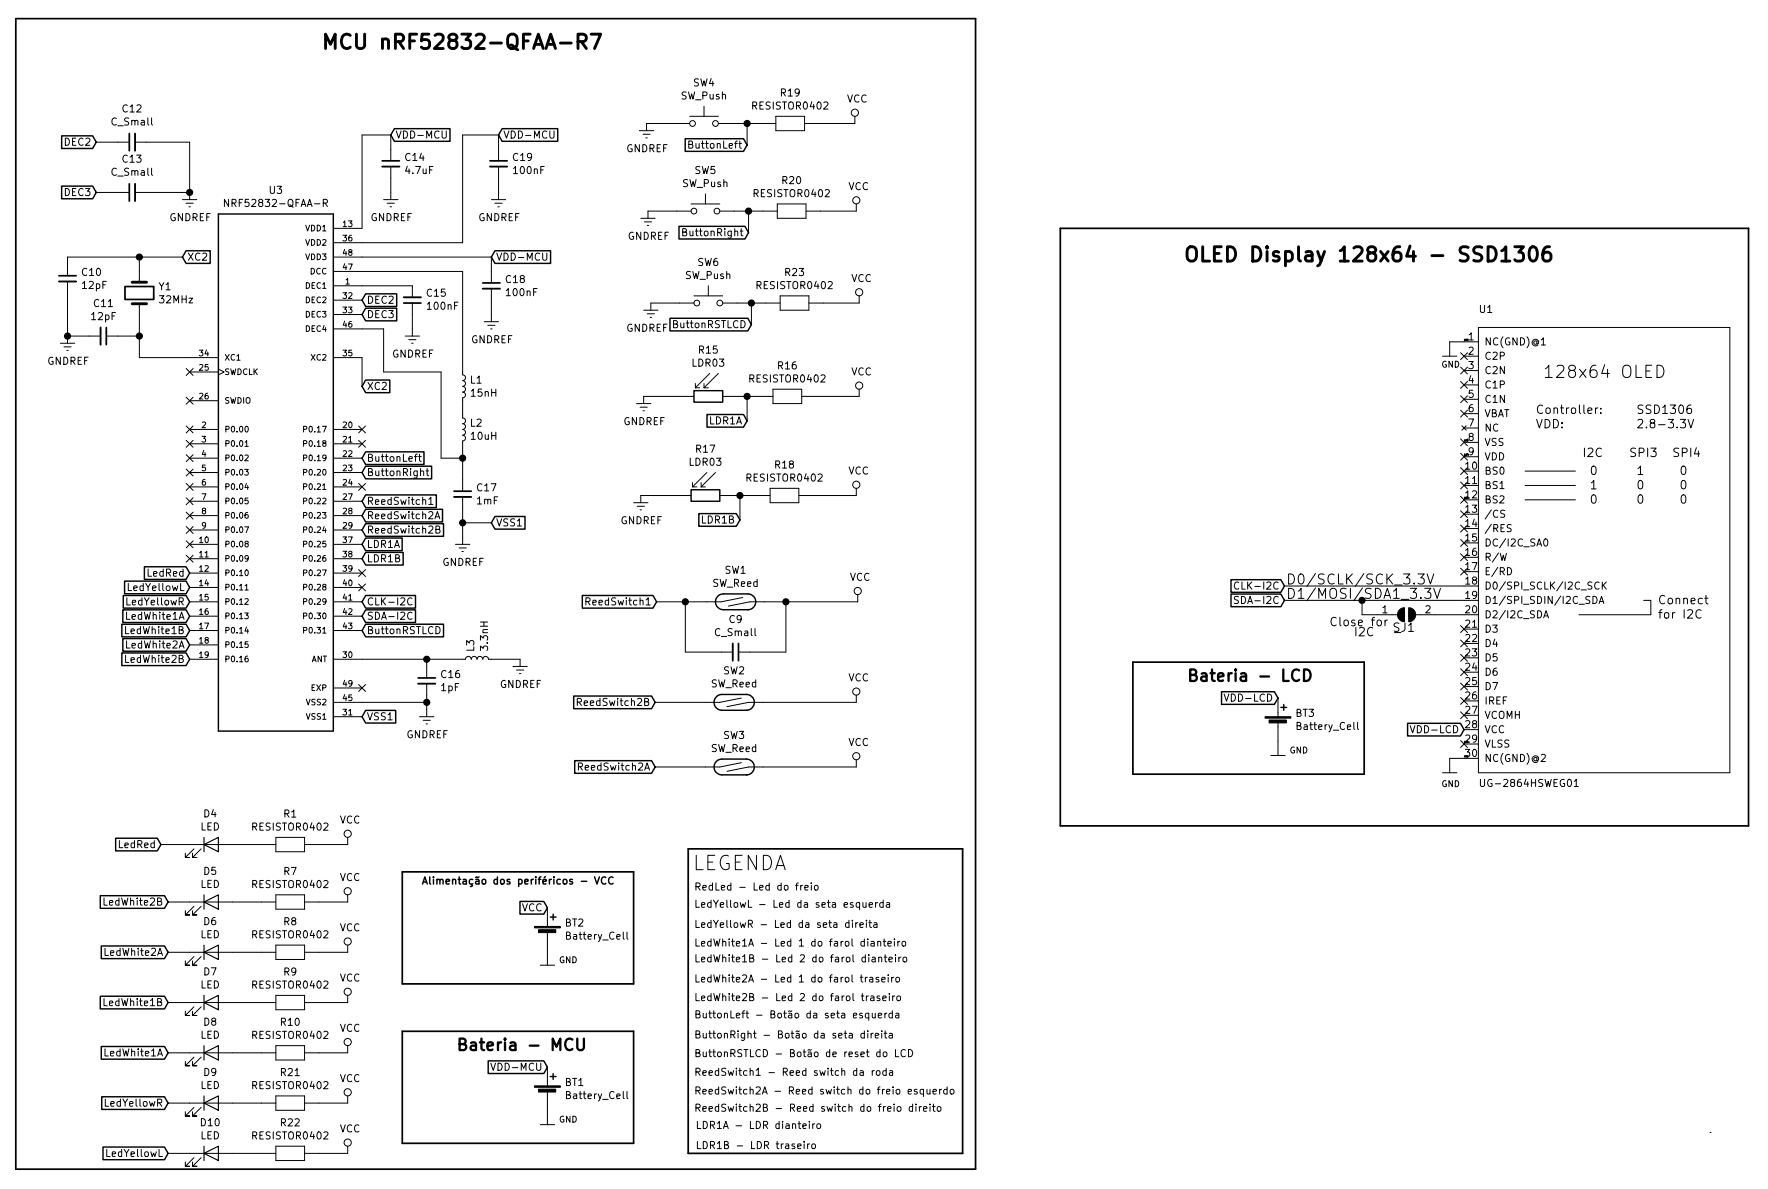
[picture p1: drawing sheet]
EESchema Schematic File Version 4
LIBS:Adafruit 128x64 Mono OLED PCB v2-cache
EELAYER 30 0
EELAYER END
$Descr User 12296 8268
encoding utf-8
Sheet 1 1
Title ""
Date ""
Rev ""
Comp ""
Comment1 ""
Comment2 ""
Comment3 ""
Comment4 ""
$EndDescr
Text Label 8950 4070 0    70   ~ 0
D0/SCLK/SCK_3.3V
Text Label 8950 4170 0    70   ~ 0
D1/MOSI/SDA1_3.3V
Text Label 10190 3470 0    10   ~ 0
GND
Text Label 10190 2370 0    10   ~ 0
GND
Text Label 10190 5270 0    10   ~ 0
GND
Text Label 10190 5170 0    10   ~ 0
GND
Text Label 10190 3070 0    10   ~ 0
GND
Text Label 10190 3170 0    10   ~ 0
3.3V
Text Notes 9250 4360 0    59   ~ 0
Close for
Text Notes 9420 4430 0    59   ~ 0
I2C
$Comp
L Switch:SW_Reed SW3
U 1 1
P 5110 5330
F 0 "SW3" H 5110 5552 50  0000 C CNN
F 1 "SW_Reed" H 5110 5461 50  0000 C CNN
F 2 "" H 5110 5330 50  0001 C CNN
F 3 "~" H 5110 5330 50  0001 C CNN
	1    5110 5330
	1    0    0    -1  
$EndComp
$Comp
L power:VCC #PWR04
U 1 1
P 5960 5330
F 0 "#PWR04" H 5960 5180 50  0001 C CNN
F 1 "VCC" H 5977 5503 50  0000 C CNN
F 2 "" H 5960 5330 50  0001 C CNN
F 3 "" H 5960 5330 50  0001 C CNN
	1    5960 5330
	1    0    0    -1  
$EndComp
Wire Wire Line
	4560 5330 4910 5330
Wire Wire Line
	5310 5330 5960 5330
Text Notes 8230 1830 0    100  ~ 20
OLED Display 128x64 - SSD1306
Text GLabel 4560 5330 0    50   Input ~ 0
ReedSwitch2A
Wire Bus Line
	110  120  110  8130
Text Notes 4820 6060 0    100  ~ 0
LEGENDA
Text Notes 4830 6200 0    50   ~ 0
RedLed - Led do freio
Text Notes 4830 6320 0    50   ~ 0
LedYellowL - Led da seta esquerda
Text Notes 4830 6460 0    50   ~ 0
LedYellowR - Led da seta direita
Text Notes 4830 6590 0    50   ~ 0
LedWhite1A - Led 1 do farol dianteiro
Text Notes 4830 6700 0    50   ~ 0
LedWhite1B - Led 2 do farol dianteiro
Text Notes 4830 6840 0    50   ~ 0
LedWhite2A - Led 1 do farol traseiro
Text Notes 4830 6970 0    50   ~ 0
LedWhite2B - Led 2 do farol traseiro
Text Notes 4830 7090 0    50   ~ 0
ButtonLeft - Botão da seta esquerda
Text Notes 4830 7230 0    50   ~ 0
ButtonRight - Botão da seta direita
Text Notes 4830 7490 0    50   ~ 0
ReedSwitch1 - Reed switch da roda
Text Notes 4830 7620 0    50   ~ 0
ReedSwitch2A - Reed switch do freio esquerdo
Text Notes 4830 7740 0    50   ~ 0
ReedSwitch2B - Reed switch do freio direito
Text Notes 4840 7860 0    50   ~ 0
LDR1A - LDR dianteiro
NoConn ~ 10190 4370
NoConn ~ 10190 4470
NoConn ~ 10190 4570
NoConn ~ 10190 4670
NoConn ~ 10190 4770
NoConn ~ 10190 3870
NoConn ~ 10190 3970
Text GLabel 8940 4070 0    50   Input ~ 0
CLK-I2C
Text Notes 4840 8000 0    50   ~ 0
LDR1B - LDR traseiro
Text Notes 4830 7360 0    50   ~ 0
ButtonRSTLCD - Botão de reset do LCD
Wire Bus Line
	6700 5900 6700 8020
Wire Bus Line
	6700 8020 4790 8020
Wire Bus Line
	4790 8020 4790 5900
Wire Bus Line
	4790 5900 6700 5900
$Comp
L Device:Battery_Cell BT2
U 1 1
P 3810 6510
F 0 "BT2" H 3928 6606 50  0000 L CNN
F 1 "Battery_Cell" H 3928 6515 50  0000 L CNN
F 2 "" V 3810 6570 50  0001 C CNN
F 3 "~" V 3810 6570 50  0001 C CNN
	1    3810 6510
	1    0    0    -1  
$EndComp
$Comp
L Adafruit_128x64_Mono_OLED_PCB_v2-eagle-import:GND #01
U 1 1
P 3810 6710
F 0 "#01" H 3860 6760 50  0001 C CNN
F 1 "GND" H 3888 6748 42  0000 L CNN
F 2 "" H 3810 6710 50  0001 C CNN
F 3 "" H 3810 6710 50  0001 C CNN
	1    3810 6710
	1    0    0    -1  
$EndComp
Text GLabel 3810 6310 0    50   Input ~ 0
VCC
Wire Bus Line
	2800 6060 4410 6060
Wire Bus Line
	4410 6060 4410 6840
Wire Bus Line
	4410 6840 2800 6840
Wire Bus Line
	2800 6060 2800 6840
Text Notes 2930 6160 0    50   ~ 10
Alimentação dos periféricos - VCC
Text Notes 2230 350  0    100  ~ 20
MCU nRF52832-QFAA-R7
Wire Wire Line
	3220 930  3470 930 
Wire Wire Line
	3220 1680 3220 930 
Wire Wire Line
	2520 1680 3220 1680
Wire Wire Line
	2720 1230 2720 1330
Wire Wire Line
	2720 930  2720 1030
Wire Wire Line
	2520 930  2720 930 
Wire Wire Line
	2520 1580 2520 930 
Wire Wire Line
	3470 1230 3470 1330
Wire Wire Line
	3470 930  3470 1030
Text GLabel 3420 1780 2    50   Input ~ 0
VDD-MCU
Text GLabel 3470 930  2    50   Input ~ 0
VDD-MCU
Text GLabel 2720 930  2    50   Input ~ 0
VDD-MCU
Connection ~ 2970 4880
Wire Wire Line
	2970 4830 2970 4880
Wire Wire Line
	2970 4580 3220 4580
Connection ~ 2970 4580
Wire Wire Line
	2970 4630 2970 4580
Wire Wire Line
	2520 4580 2970 4580
Wire Wire Line
	3620 4580 3420 4580
$Comp
L Device:C_Small C16
U 1 1
P 2970 4730
F 0 "C16" H 3062 4776 50  0000 L CNN
F 1 "1pF" H 3062 4685 50  0000 L CNN
F 2 "" H 2970 4730 50  0001 C CNN
F 3 "~" H 2970 4730 50  0001 C CNN
	1    2970 4730
	1    0    0    -1  
$EndComp
$Comp
L power:GNDREF #PWR027
U 1 1
P 3620 4580
F 0 "#PWR027" H 3620 4330 50  0001 C CNN
F 1 "GNDREF" H 3625 4407 50  0000 C CNN
F 2 "" H 3620 4580 50  0001 C CNN
F 3 "" H 3620 4580 50  0001 C CNN
	1    3620 4580
	1    0    0    -1  
$EndComp
Wire Wire Line
	2520 4880 2970 4880
Wire Wire Line
	2970 4930 2970 4880
$Comp
L power:GNDREF #PWR023
U 1 1
P 2970 4930
F 0 "#PWR023" H 2970 4680 50  0001 C CNN
F 1 "GNDREF" H 2975 4757 50  0000 C CNN
F 2 "" H 2970 4930 50  0001 C CNN
F 3 "" H 2970 4930 50  0001 C CNN
	1    2970 4930
	1    0    0    -1  
$EndComp
NoConn ~ 2520 4780
NoConn ~ 2520 3380
Text GLabel 2520 4380 2    50   Input ~ 0
ButtonRSTLCD
Text GLabel 2520 3180 2    50   Input ~ 0
ButtonLeft
Text GLabel 2520 3480 2    50   Input ~ 0
ReedSwitch1
Text GLabel 2520 3580 2    50   Input ~ 0
ReedSwitch2A
Text GLabel 2520 3680 2    50   Input ~ 0
ReedSwitch2B
Text GLabel 2520 3780 2    50   Input ~ 0
LDR1A
Text GLabel 2520 3880 2    50   Input ~ 0
LDR1B
Text GLabel 2520 3280 2    50   Input ~ 0
ButtonRight
NoConn ~ 2520 3080
Text GLabel 1320 3980 0    50   Input ~ 0
LedRed
Text GLabel 1320 4080 0    50   Input ~ 0
LedYellowL
Text GLabel 1320 4180 0    50   Input ~ 0
LedYellowR
Text GLabel 1320 4280 0    50   Input ~ 0
LedWhite1A
Text GLabel 1320 4380 0    50   Input ~ 0
LedWhite1B
Text GLabel 1320 4480 0    50   Input ~ 0
LedWhite2A
Text GLabel 1320 4580 0    50   Input ~ 0
LedWhite2B
NoConn ~ 1320 3880
NoConn ~ 1320 3580
NoConn ~ 1320 3480
NoConn ~ 1320 3380
NoConn ~ 1320 3280
NoConn ~ 1320 3180
NoConn ~ 1320 3080
NoConn ~ 1320 2980
NoConn ~ 1320 2780
NoConn ~ 1320 2580
Text GLabel 2520 4980 2    50   Input ~ 0
VSS1
$Comp
L Adafruit-128x64-Mono-OLED-PCB-v2-rescue:NRF52832-QFAA-R-MCU_Nordic U3
U 1 1
P 1920 3280
F 0 "U3" H 1920 5247 50  0000 C CNN
F 1 "NRF52832-QFAA-R" H 1920 5156 50  0000 C CNN
F 2 "QFN40P600X600X90-49N" H 1920 3280 50  0001 L BNN
F 3 "Nordic Semiconductor" H 1920 3280 50  0001 L BNN
	1    1920 3280
	1    0    0    -1  
$EndComp
Connection ~ 970  1780
Wire Wire Line
	970  1780 1270 1780
Wire Wire Line
	470  1780 970  1780
Wire Wire Line
	470  1830 470  1780
Connection ~ 470  2330
Wire Wire Line
	470  2330 470  2030
Wire Wire Line
	620  2330 470  2330
Wire Wire Line
	970  2330 970  2480
Connection ~ 970  2330
Wire Wire Line
	820  2330 970  2330
Wire Wire Line
	970  2180 970  2330
Wire Wire Line
	1320 2480 970  2480
Wire Wire Line
	970  1880 970  1780
$Comp
L Device:C_Small C11
U 1 1
P 720 2330
F 0 "C11" V 491 2330 50  0000 C CNN
F 1 "12pF" V 582 2330 50  0000 C CNN
F 2 "" H 720 2330 50  0001 C CNN
F 3 "~" H 720 2330 50  0001 C CNN
	1    720  2330
	0    1    1    0   
$EndComp
$Comp
L Device:C_Small C10
U 1 1
P 470 1930
F 0 "C10" H 562 1976 50  0000 L CNN
F 1 "12pF" H 562 1885 50  0000 L CNN
F 2 "" H 470 1930 50  0001 C CNN
F 3 "~" H 470 1930 50  0001 C CNN
	1    470  1930
	1    0    0    -1  
$EndComp
Text GLabel 1270 1780 2    50   Input ~ 0
XC2
$Comp
L Device:Crystal Y1
U 1 1
P 970 2030
F 0 "Y1" V 924 2161 50  0000 L CNN
F 1 "32MHz" V 1015 2161 50  0000 L CNN
F 2 "" H 970 2030 50  0001 C CNN
F 3 "~" H 970 2030 50  0001 C CNN
	1    970  2030
	0    1    1    0   
$EndComp
Wire Wire Line
	2520 2480 2520 2680
Text GLabel 2520 2680 2    50   Input ~ 0
XC2
$Comp
L Device:L_Small L1
U 1 1
P 3220 2680
F 0 "L1" H 3268 2726 50  0000 L CNN
F 1 "15nH" H 3268 2635 50  0000 L CNN
F 2 "" H 3220 2680 50  0001 C CNN
F 3 "~" H 3220 2680 50  0001 C CNN
	1    3220 2680
	1    0    0    -1  
$EndComp
Wire Wire Line
	3220 3630 3220 3730
Wire Wire Line
	3220 3630 3220 3530
Connection ~ 3220 3630
Wire Wire Line
	3420 3630 3220 3630
Text GLabel 3420 3630 2    50   Input ~ 0
VSS1
Connection ~ 3220 3180
Wire Wire Line
	3220 3330 3220 3180
Wire Wire Line
	3070 3180 3220 3180
Wire Wire Line
	3070 2580 3070 3180
Wire Wire Line
	2670 2580 3070 2580
Wire Wire Line
	2670 2280 2670 2580
Wire Wire Line
	2520 2280 2670 2280
Wire Wire Line
	3220 3080 3220 3180
$Comp
L Device:C_Small C17
U 1 1
P 3220 3430
F 0 "C17" H 3312 3476 50  0000 L CNN
F 1 "1mF" H 3312 3385 50  0000 L CNN
F 2 "" H 3220 3430 50  0001 C CNN
F 3 "~" H 3220 3430 50  0001 C CNN
	1    3220 3430
	1    0    0    -1  
$EndComp
Wire Wire Line
	3420 2080 3420 2180
Wire Wire Line
	3420 1780 3420 1880
Wire Wire Line
	2520 1780 3420 1780
Wire Wire Line
	3220 2880 3220 2780
Wire Wire Line
	3220 1880 3220 2580
Wire Wire Line
	2520 1880 3220 1880
Wire Wire Line
	820  980  670  980 
Text GLabel 2520 2180 2    50   Input ~ 0
DEC3
Text GLabel 2520 2080 2    50   Input ~ 0
DEC2
Text GLabel 670  1330 0    50   Input ~ 0
DEC3
Text GLabel 670  980  0    50   Input ~ 0
DEC2
Wire Wire Line
	2870 1980 2520 1980
Wire Wire Line
	2870 2280 2870 2180
$Comp
L Device:C_Small C18
U 1 1
P 3420 1980
F 0 "C18" H 3512 2026 50  0000 L CNN
F 1 "100nF" H 3512 1935 50  0000 L CNN
F 2 "" H 3420 1980 50  0001 C CNN
F 3 "~" H 3420 1980 50  0001 C CNN
	1    3420 1980
	1    0    0    -1  
$EndComp
$Comp
L power:GNDREF #PWR025
U 1 1
P 3420 2180
F 0 "#PWR025" H 3420 1930 50  0001 C CNN
F 1 "GNDREF" H 3425 2007 50  0000 C CNN
F 2 "" H 3420 2180 50  0001 C CNN
F 3 "" H 3420 2180 50  0001 C CNN
	1    3420 2180
	1    0    0    -1  
$EndComp
Wire Wire Line
	820  1330 670  1330
$Comp
L power:GNDREF #PWR022
U 1 1
P 2870 2280
F 0 "#PWR022" H 2870 2030 50  0001 C CNN
F 1 "GNDREF" H 2875 2107 50  0000 C CNN
F 2 "" H 2870 2280 50  0001 C CNN
F 3 "" H 2870 2280 50  0001 C CNN
	1    2870 2280
	1    0    0    -1  
$EndComp
$Comp
L Device:C_Small C15
U 1 1
P 2870 2080
F 0 "C15" H 2778 2034 50  0000 R CNN
F 1 "100nF" H 2778 2125 50  0000 R CNN
F 2 "" H 2870 2080 50  0001 C CNN
F 3 "~" H 2870 2080 50  0001 C CNN
	1    2870 2080
	-1   0    0    1   
$EndComp
Connection ~ 1320 1330
Wire Wire Line
	1320 980  1020 980 
Wire Wire Line
	1320 1330 1320 980 
Wire Wire Line
	1020 1330 1320 1330
$Comp
L Device:C_Small C14
U 1 1
P 2720 1130
F 0 "C14" H 2812 1176 50  0000 L CNN
F 1 "4.7uF" H 2812 1085 50  0000 L CNN
F 2 "" H 2720 1130 50  0001 C CNN
F 3 "~" H 2720 1130 50  0001 C CNN
	1    2720 1130
	1    0    0    -1  
$EndComp
$Comp
L power:GNDREF #PWR021
U 1 1
P 2720 1330
F 0 "#PWR021" H 2720 1080 50  0001 C CNN
F 1 "GNDREF" H 2725 1157 50  0000 C CNN
F 2 "" H 2720 1330 50  0001 C CNN
F 3 "" H 2720 1330 50  0001 C CNN
	1    2720 1330
	1    0    0    -1  
$EndComp
$Comp
L Device:L_Small L2
U 1 1
P 3220 2980
F 0 "L2" H 3268 3026 50  0000 L CNN
F 1 "10uH" H 3268 2935 50  0000 L CNN
F 2 "" H 3220 2980 50  0001 C CNN
F 3 "~" H 3220 2980 50  0001 C CNN
	1    3220 2980
	1    0    0    -1  
$EndComp
$Comp
L Device:L_Small L3
U 1 1
P 3320 4580
F 0 "L3" H 3368 4626 50  0000 L CNN
F 1 "3.3nH" H 3370 4530 50  0000 L CNN
F 2 "" H 3320 4580 50  0001 C CNN
F 3 "~" H 3320 4580 50  0001 C CNN
	1    3320 4580
	0    -1   -1   0   
$EndComp
$Comp
L Device:C_Small C13
U 1 1
P 920 1330
F 0 "C13" V 1149 1330 50  0000 C CNN
F 1 "C_Small" V 1058 1330 50  0000 C CNN
F 2 "" H 920 1330 50  0001 C CNN
F 3 "~" H 920 1330 50  0001 C CNN
	1    920  1330
	0    -1   -1   0   
$EndComp
$Comp
L Device:C_Small C12
U 1 1
P 920 980
F 0 "C12" V 1149 980 50  0000 C CNN
F 1 "C_Small" V 1058 980 50  0000 C CNN
F 2 "" H 920 980 50  0001 C CNN
F 3 "~" H 920 980 50  0001 C CNN
	1    920  980 
	0    -1   -1   0   
$EndComp
$Comp
L Device:C_Small C19
U 1 1
P 3470 1130
F 0 "C19" H 3562 1176 50  0000 L CNN
F 1 "100nF" H 3562 1085 50  0000 L CNN
F 2 "" H 3470 1130 50  0001 C CNN
F 3 "~" H 3470 1130 50  0001 C CNN
	1    3470 1130
	1    0    0    -1  
$EndComp
$Comp
L power:GNDREF #PWR026
U 1 1
P 3470 1330
F 0 "#PWR026" H 3470 1080 50  0001 C CNN
F 1 "GNDREF" H 3475 1157 50  0000 C CNN
F 2 "" H 3470 1330 50  0001 C CNN
F 3 "" H 3470 1330 50  0001 C CNN
	1    3470 1330
	1    0    0    -1  
$EndComp
$Comp
L power:GNDREF #PWR020
U 1 1
P 1320 1330
F 0 "#PWR020" H 1320 1080 50  0001 C CNN
F 1 "GNDREF" H 1325 1157 50  0000 C CNN
F 2 "" H 1320 1330 50  0001 C CNN
F 3 "" H 1320 1330 50  0001 C CNN
	1    1320 1330
	1    0    0    -1  
$EndComp
$Comp
L power:GNDREF #PWR024
U 1 1
P 3220 3730
F 0 "#PWR024" H 3220 3480 50  0001 C CNN
F 1 "GNDREF" H 3225 3557 50  0000 C CNN
F 2 "" H 3220 3730 50  0001 C CNN
F 3 "" H 3220 3730 50  0001 C CNN
	1    3220 3730
	1    0    0    -1  
$EndComp
$Comp
L power:GNDREF #PWR019
U 1 1
P 470 2330
F 0 "#PWR019" H 470 2080 50  0001 C CNN
F 1 "GNDREF" H 475 2157 50  0000 C CNN
F 2 "" H 470 2330 50  0001 C CNN
F 3 "" H 470 2330 50  0001 C CNN
	1    470  2330
	1    0    0    -1  
$EndComp
Text GLabel 2520 4180 2    50   Input ~ 0
CLK-I2C
Text GLabel 2520 4280 2    50   Input ~ 0
SDA-I2C
$Comp
L Device:LED D10
U 1 1
P 1470 8020
F 0 "D10" H 1463 8236 50  0000 C CNN
F 1 "LED" H 1463 8145 50  0000 C CNN
F 2 "" H 1470 8020 50  0001 C CNN
F 3 "~" H 1470 8020 50  0001 C CNN
	1    1470 8020
	1    0    0    -1  
$EndComp
$Comp
L Device:LED D9
U 1 1
P 1470 7670
F 0 "D9" H 1463 7886 50  0000 C CNN
F 1 "LED" H 1463 7795 50  0000 C CNN
F 2 "" H 1470 7670 50  0001 C CNN
F 3 "~" H 1470 7670 50  0001 C CNN
	1    1470 7670
	1    0    0    -1  
$EndComp
$Comp
L Device:LED D8
U 1 1
P 1470 7320
F 0 "D8" H 1463 7536 50  0000 C CNN
F 1 "LED" H 1463 7445 50  0000 C CNN
F 2 "" H 1470 7320 50  0001 C CNN
F 3 "~" H 1470 7320 50  0001 C CNN
	1    1470 7320
	1    0    0    -1  
$EndComp
$Comp
L Device:LED D7
U 1 1
P 1470 6970
F 0 "D7" H 1463 7186 50  0000 C CNN
F 1 "LED" H 1463 7095 50  0000 C CNN
F 2 "" H 1470 6970 50  0001 C CNN
F 3 "~" H 1470 6970 50  0001 C CNN
	1    1470 6970
	1    0    0    -1  
$EndComp
$Comp
L Device:LED D6
U 1 1
P 1470 6620
F 0 "D6" H 1463 6836 50  0000 C CNN
F 1 "LED" H 1463 6745 50  0000 C CNN
F 2 "" H 1470 6620 50  0001 C CNN
F 3 "~" H 1470 6620 50  0001 C CNN
	1    1470 6620
	1    0    0    -1  
$EndComp
$Comp
L Device:LED D5
U 1 1
P 1470 6270
F 0 "D5" H 1463 6486 50  0000 C CNN
F 1 "LED" H 1463 6395 50  0000 C CNN
F 2 "" H 1470 6270 50  0001 C CNN
F 3 "~" H 1470 6270 50  0001 C CNN
	1    1470 6270
	1    0    0    -1  
$EndComp
$Comp
L Device:LED D4
U 1 1
P 1470 5870
F 0 "D4" H 1463 6086 50  0000 C CNN
F 1 "LED" H 1463 5995 50  0000 C CNN
F 2 "" H 1470 5870 50  0001 C CNN
F 3 "~" H 1470 5870 50  0001 C CNN
	1    1470 5870
	1    0    0    -1  
$EndComp
Text GLabel 1170 8020 0    50   Input ~ 0
LedYellowL
Text GLabel 1170 7670 0    50   Input ~ 0
LedYellowR
Text GLabel 1170 7320 0    50   Input ~ 0
LedWhite1A
Text GLabel 1170 6970 0    50   Input ~ 0
LedWhite1B
Text GLabel 1170 6620 0    50   Input ~ 0
LedWhite2A
Text GLabel 1170 6270 0    50   Input ~ 0
LedWhite2B
Wire Bus Line
	4410 7170 4410 7950
Wire Bus Line
	4410 7950 2800 7950
Wire Bus Line
	2800 7170 2800 7950
$Comp
L power:VCC #PWR01
U 1 1
P 2420 5870
F 0 "#PWR01" H 2420 5720 50  0001 C CNN
F 1 "VCC" H 2437 6043 50  0000 C CNN
F 2 "" H 2420 5870 50  0001 C CNN
F 3 "" H 2420 5870 50  0001 C CNN
	1    2420 5870
	1    0    0    -1  
$EndComp
$Comp
L Adafruit_128x64_Mono_OLED_PCB_v2-eagle-import:RESISTOR0402 R1
U 1 1
P 2020 5870
F 0 "R1" H 2020 6085 50  0000 C CNN
F 1 "RESISTOR0402" H 2020 5994 50  0000 C CNN
F 2 "" H 2020 5870 50  0001 C CNN
F 3 "" H 2020 5870 50  0001 C CNN
	1    2020 5870
	1    0    0    -1  
$EndComp
Text GLabel 1120 5870 0    50   Input ~ 0
LedRed
Wire Wire Line
	1620 5870 1820 5870
Wire Wire Line
	2220 5870 2420 5870
Wire Wire Line
	1320 5870 1120 5870
$Comp
L power:VCC #PWR02
U 1 1
P 2420 6270
F 0 "#PWR02" H 2420 6120 50  0001 C CNN
F 1 "VCC" H 2437 6443 50  0000 C CNN
F 2 "" H 2420 6270 50  0001 C CNN
F 3 "" H 2420 6270 50  0001 C CNN
	1    2420 6270
	1    0    0    -1  
$EndComp
$Comp
L Adafruit_128x64_Mono_OLED_PCB_v2-eagle-import:RESISTOR0402 R7
U 1 1
P 2020 6270
F 0 "R7" H 2020 6485 50  0000 C CNN
F 1 "RESISTOR0402" H 2020 6394 50  0000 C CNN
F 2 "" H 2020 6270 50  0001 C CNN
F 3 "" H 2020 6270 50  0001 C CNN
	1    2020 6270
	1    0    0    -1  
$EndComp
Wire Wire Line
	1620 6270 1820 6270
Wire Wire Line
	2220 6270 2420 6270
$Comp
L power:VCC #PWR03
U 1 1
P 2420 6620
F 0 "#PWR03" H 2420 6470 50  0001 C CNN
F 1 "VCC" H 2437 6793 50  0000 C CNN
F 2 "" H 2420 6620 50  0001 C CNN
F 3 "" H 2420 6620 50  0001 C CNN
	1    2420 6620
	1    0    0    -1  
$EndComp
$Comp
L Adafruit_128x64_Mono_OLED_PCB_v2-eagle-import:RESISTOR0402 R8
U 1 1
P 2020 6620
F 0 "R8" H 2020 6835 50  0000 C CNN
F 1 "RESISTOR0402" H 2020 6744 50  0000 C CNN
F 2 "" H 2020 6620 50  0001 C CNN
F 3 "" H 2020 6620 50  0001 C CNN
	1    2020 6620
	1    0    0    -1  
$EndComp
Wire Wire Line
	1620 6620 1820 6620
Wire Wire Line
	2220 6620 2420 6620
$Comp
L power:VCC #PWR05
U 1 1
P 2420 6970
F 0 "#PWR05" H 2420 6820 50  0001 C CNN
F 1 "VCC" H 2437 7143 50  0000 C CNN
F 2 "" H 2420 6970 50  0001 C CNN
F 3 "" H 2420 6970 50  0001 C CNN
	1    2420 6970
	1    0    0    -1  
$EndComp
$Comp
L Adafruit_128x64_Mono_OLED_PCB_v2-eagle-import:RESISTOR0402 R9
U 1 1
P 2020 6970
F 0 "R9" H 2020 7185 50  0000 C CNN
F 1 "RESISTOR0402" H 2020 7094 50  0000 C CNN
F 2 "" H 2020 6970 50  0001 C CNN
F 3 "" H 2020 6970 50  0001 C CNN
	1    2020 6970
	1    0    0    -1  
$EndComp
Wire Wire Line
	1620 6970 1820 6970
Wire Wire Line
	2220 6970 2420 6970
$Comp
L power:VCC #PWR08
U 1 1
P 2420 7320
F 0 "#PWR08" H 2420 7170 50  0001 C CNN
F 1 "VCC" H 2437 7493 50  0000 C CNN
F 2 "" H 2420 7320 50  0001 C CNN
F 3 "" H 2420 7320 50  0001 C CNN
	1    2420 7320
	1    0    0    -1  
$EndComp
$Comp
L Adafruit_128x64_Mono_OLED_PCB_v2-eagle-import:RESISTOR0402 R10
U 1 1
P 2020 7320
F 0 "R10" H 2020 7535 50  0000 C CNN
F 1 "RESISTOR0402" H 2020 7444 50  0000 C CNN
F 2 "" H 2020 7320 50  0001 C CNN
F 3 "" H 2020 7320 50  0001 C CNN
	1    2020 7320
	1    0    0    -1  
$EndComp
Wire Wire Line
	1620 7320 1820 7320
Wire Wire Line
	2220 7320 2420 7320
$Comp
L power:VCC #PWR017
U 1 1
P 2420 7670
F 0 "#PWR017" H 2420 7520 50  0001 C CNN
F 1 "VCC" H 2437 7843 50  0000 C CNN
F 2 "" H 2420 7670 50  0001 C CNN
F 3 "" H 2420 7670 50  0001 C CNN
	1    2420 7670
	1    0    0    -1  
$EndComp
$Comp
L Adafruit_128x64_Mono_OLED_PCB_v2-eagle-import:RESISTOR0402 R21
U 1 1
P 2020 7670
F 0 "R21" H 2020 7885 50  0000 C CNN
F 1 "RESISTOR0402" H 2020 7794 50  0000 C CNN
F 2 "" H 2020 7670 50  0001 C CNN
F 3 "" H 2020 7670 50  0001 C CNN
	1    2020 7670
	1    0    0    -1  
$EndComp
Wire Wire Line
	1620 7670 1820 7670
Wire Wire Line
	2220 7670 2420 7670
$Comp
L power:VCC #PWR018
U 1 1
P 2420 8020
F 0 "#PWR018" H 2420 7870 50  0001 C CNN
F 1 "VCC" H 2437 8193 50  0000 C CNN
F 2 "" H 2420 8020 50  0001 C CNN
F 3 "" H 2420 8020 50  0001 C CNN
	1    2420 8020
	1    0    0    -1  
$EndComp
$Comp
L Adafruit_128x64_Mono_OLED_PCB_v2-eagle-import:RESISTOR0402 R22
U 1 1
P 2020 8020
F 0 "R22" H 2020 8235 50  0000 C CNN
F 1 "RESISTOR0402" H 2020 8144 50  0000 C CNN
F 2 "" H 2020 8020 50  0001 C CNN
F 3 "" H 2020 8020 50  0001 C CNN
	1    2020 8020
	1    0    0    -1  
$EndComp
Wire Wire Line
	1620 8020 1820 8020
Wire Wire Line
	2220 8020 2420 8020
Wire Wire Line
	1320 6620 1170 6620
Wire Wire Line
	1320 6270 1170 6270
Wire Wire Line
	1320 6970 1170 6970
Wire Wire Line
	1320 7320 1170 7320
Wire Wire Line
	1320 7670 1170 7670
Wire Wire Line
	1320 8020 1170 8020
Text Notes 3170 7320 0    80   ~ 16
Bateria - MCU
Wire Bus Line
	2800 7170 4410 7170
Text GLabel 3810 7420 0    50   Input ~ 0
VDD-MCU
$Comp
L Adafruit_128x64_Mono_OLED_PCB_v2-eagle-import:GND #0102
U 1 1
P 3810 7820
F 0 "#0102" H 3860 7870 50  0001 C CNN
F 1 "GND" H 3888 7858 42  0000 L CNN
F 2 "" H 3810 7820 50  0001 C CNN
F 3 "" H 3810 7820 50  0001 C CNN
	1    3810 7820
	1    0    0    -1  
$EndComp
$Comp
L Device:Battery_Cell BT1
U 1 1
P 3810 7620
F 0 "BT1" H 3928 7716 50  0000 L CNN
F 1 "Battery_Cell" H 3928 7625 50  0000 L CNN
F 2 "" V 3810 7680 50  0001 C CNN
F 3 "~" V 3810 7680 50  0001 C CNN
	1    3810 7620
	1    0    0    -1  
$EndComp
Wire Bus Line
	12170 1580 12170 5740
Wire Bus Line
	12170 5740 7380 5740
Wire Bus Line
	7380 5740 7380 1580
Wire Bus Line
	7380 1580 12170 1580
Wire Wire Line
	5150 3440 5260 3440
Connection ~ 5150 3440
Wire Wire Line
	5150 3440 5150 3610
Wire Wire Line
	5060 3440 5150 3440
Wire Wire Line
	5200 2750 5280 2750
Connection ~ 5200 2750
Wire Wire Line
	5200 2750 5200 2920
Wire Wire Line
	5080 2750 5200 2750
Text GLabel 5230 2250 0    50   Input ~ 0
ButtonRSTLCD
Wire Wire Line
	4730 2100 4530 2100
Wire Wire Line
	5230 2100 5130 2100
Connection ~ 5230 2100
Wire Wire Line
	5230 2250 5230 2100
Wire Wire Line
	5330 2100 5230 2100
Wire Wire Line
	5980 2100 5730 2100
$Comp
L power:GNDREF #PWR0102
U 1 1
P 4530 2100
F 0 "#PWR0102" H 4530 1850 50  0001 C CNN
F 1 "GNDREF" H 4505 1927 50  0000 C CNN
F 2 "" H 4530 2100 50  0001 C CNN
F 3 "" H 4530 2100 50  0001 C CNN
	1    4530 2100
	1    0    0    -1  
$EndComp
$Comp
L Adafruit_128x64_Mono_OLED_PCB_v2-eagle-import:RESISTOR0402 R23
U 1 1
P 5530 2100
F 0 "R23" H 5530 2315 50  0000 C CNN
F 1 "RESISTOR0402" H 5530 2224 50  0000 C CNN
F 2 "" H 5530 2100 50  0001 C CNN
F 3 "" H 5530 2100 50  0001 C CNN
	1    5530 2100
	1    0    0    -1  
$EndComp
$Comp
L power:VCC #PWR0101
U 1 1
P 5980 2100
F 0 "#PWR0101" H 5980 1950 50  0001 C CNN
F 1 "VCC" H 5997 2273 50  0000 C CNN
F 2 "" H 5980 2100 50  0001 C CNN
F 3 "" H 5980 2100 50  0001 C CNN
	1    5980 2100
	1    0    0    -1  
$EndComp
$Comp
L Switch:SW_Push SW6
U 1 1
P 4930 2100
F 0 "SW6" H 4930 2385 50  0000 C CNN
F 1 "SW_Push" H 4930 2294 50  0000 C CNN
F 2 "" H 4930 2300 50  0001 C CNN
F 3 "~" H 4930 2300 50  0001 C CNN
	1    4930 2100
	1    0    0    -1  
$EndComp
Text GLabel 4560 4880 0    50   Input ~ 0
ReedSwitch2B
Text GLabel 4570 4180 0    50   Input ~ 0
ReedSwitch1
Text GLabel 5150 3610 0    50   Input ~ 0
LDR1B
Text GLabel 5200 2920 0    50   Input ~ 0
LDR1A
Text GLabel 5200 1000 0    50   Input ~ 0
ButtonLeft
Text GLabel 5210 1610 0    50   Input ~ 0
ButtonRight
Wire Wire Line
	4710 1460 4510 1460
Wire Wire Line
	5210 1460 5110 1460
Connection ~ 5210 1460
Wire Wire Line
	5210 1610 5210 1460
Wire Wire Line
	5310 1460 5210 1460
Wire Wire Line
	5960 1460 5710 1460
$Comp
L power:GNDREF #PWR015
U 1 1
P 4510 1460
F 0 "#PWR015" H 4510 1210 50  0001 C CNN
F 1 "GNDREF" H 4515 1287 50  0000 C CNN
F 2 "" H 4510 1460 50  0001 C CNN
F 3 "" H 4510 1460 50  0001 C CNN
	1    4510 1460
	1    0    0    -1  
$EndComp
$Comp
L Adafruit_128x64_Mono_OLED_PCB_v2-eagle-import:RESISTOR0402 R20
U 1 1
P 5510 1460
F 0 "R20" H 5510 1675 50  0000 C CNN
F 1 "RESISTOR0402" H 5510 1584 50  0000 C CNN
F 2 "" H 5510 1460 50  0001 C CNN
F 3 "" H 5510 1460 50  0001 C CNN
	1    5510 1460
	1    0    0    -1  
$EndComp
$Comp
L power:VCC #PWR016
U 1 1
P 5960 1460
F 0 "#PWR016" H 5960 1310 50  0001 C CNN
F 1 "VCC" H 5977 1633 50  0000 C CNN
F 2 "" H 5960 1460 50  0001 C CNN
F 3 "" H 5960 1460 50  0001 C CNN
	1    5960 1460
	1    0    0    -1  
$EndComp
$Comp
L Switch:SW_Push SW5
U 1 1
P 4910 1460
F 0 "SW5" H 4910 1745 50  0000 C CNN
F 1 "SW_Push" H 4910 1654 50  0000 C CNN
F 2 "" H 4910 1660 50  0001 C CNN
F 3 "~" H 4910 1660 50  0001 C CNN
	1    4910 1460
	1    0    0    -1  
$EndComp
Wire Wire Line
	5310 4880 5960 4880
Connection ~ 5470 4180
Wire Wire Line
	5470 4180 5970 4180
Wire Wire Line
	4700 850  4500 850 
Wire Wire Line
	5200 850  5100 850 
Connection ~ 5200 850 
Wire Wire Line
	5200 1000 5200 850 
Wire Wire Line
	5300 850  5200 850 
Wire Wire Line
	5950 850  5700 850 
$Comp
L power:GNDREF #PWR013
U 1 1
P 4500 850
F 0 "#PWR013" H 4500 600 50  0001 C CNN
F 1 "GNDREF" H 4505 677 50  0000 C CNN
F 2 "" H 4500 850 50  0001 C CNN
F 3 "" H 4500 850 50  0001 C CNN
	1    4500 850 
	1    0    0    -1  
$EndComp
$Comp
L Adafruit_128x64_Mono_OLED_PCB_v2-eagle-import:RESISTOR0402 R19
U 1 1
P 5500 850
F 0 "R19" H 5500 1065 50  0000 C CNN
F 1 "RESISTOR0402" H 5500 974 50  0000 C CNN
F 2 "" H 5500 850 50  0001 C CNN
F 3 "" H 5500 850 50  0001 C CNN
	1    5500 850 
	1    0    0    -1  
$EndComp
$Comp
L power:VCC #PWR014
U 1 1
P 5950 850
F 0 "#PWR014" H 5950 700 50  0001 C CNN
F 1 "VCC" H 5967 1023 50  0000 C CNN
F 2 "" H 5950 850 50  0001 C CNN
F 3 "" H 5950 850 50  0001 C CNN
	1    5950 850 
	1    0    0    -1  
$EndComp
Wire Wire Line
	4760 3440 4460 3440
$Comp
L power:GNDREF #PWR011
U 1 1
P 4460 3440
F 0 "#PWR011" H 4460 3190 50  0001 C CNN
F 1 "GNDREF" H 4465 3267 50  0000 C CNN
F 2 "" H 4460 3440 50  0001 C CNN
F 3 "" H 4460 3440 50  0001 C CNN
	1    4460 3440
	1    0    0    -1  
$EndComp
$Comp
L power:VCC #PWR012
U 1 1
P 5960 3440
F 0 "#PWR012" H 5960 3290 50  0001 C CNN
F 1 "VCC" H 5977 3613 50  0000 C CNN
F 2 "" H 5960 3440 50  0001 C CNN
F 3 "" H 5960 3440 50  0001 C CNN
	1    5960 3440
	1    0    0    -1  
$EndComp
$Comp
L Adafruit_128x64_Mono_OLED_PCB_v2-eagle-import:RESISTOR0402 R18
U 1 1
P 5460 3440
F 0 "R18" H 5460 3655 50  0000 C CNN
F 1 "RESISTOR0402" H 5460 3564 50  0000 C CNN
F 2 "" H 5460 3440 50  0001 C CNN
F 3 "" H 5460 3440 50  0001 C CNN
	1    5460 3440
	1    0    0    -1  
$EndComp
Wire Wire Line
	5960 3440 5660 3440
$Comp
L Sensor_Optical:LDR03 R17
U 1 1
P 4910 3440
F 0 "R17" V 4585 3440 50  0000 C CNN
F 1 "LDR03" V 4676 3440 50  0000 C CNN
F 2 "OptoDevice:R_LDR_10x8.5mm_P7.6mm_Vertical" V 5085 3440 50  0001 C CNN
F 3 "http://www.elektronica-componenten.nl/WebRoot/StoreNL/Shops/61422969/54F1/BA0C/C664/31B9/2173/C0A8/2AB9/2AEF/LDR03IMP.pdf" H 4910 3390 50  0001 C CNN
	1    4910 3440
	0    1    1    0   
$EndComp
Wire Wire Line
	4780 2750 4480 2750
$Comp
L power:GNDREF #PWR09
U 1 1
P 4480 2750
F 0 "#PWR09" H 4480 2500 50  0001 C CNN
F 1 "GNDREF" H 4485 2577 50  0000 C CNN
F 2 "" H 4480 2750 50  0001 C CNN
F 3 "" H 4480 2750 50  0001 C CNN
	1    4480 2750
	1    0    0    -1  
$EndComp
$Comp
L power:VCC #PWR010
U 1 1
P 5980 2750
F 0 "#PWR010" H 5980 2600 50  0001 C CNN
F 1 "VCC" H 5997 2923 50  0000 C CNN
F 2 "" H 5980 2750 50  0001 C CNN
F 3 "" H 5980 2750 50  0001 C CNN
	1    5980 2750
	1    0    0    -1  
$EndComp
$Comp
L Adafruit_128x64_Mono_OLED_PCB_v2-eagle-import:RESISTOR0402 R16
U 1 1
P 5480 2750
F 0 "R16" H 5480 2965 50  0000 C CNN
F 1 "RESISTOR0402" H 5480 2874 50  0000 C CNN
F 2 "" H 5480 2750 50  0001 C CNN
F 3 "" H 5480 2750 50  0001 C CNN
	1    5480 2750
	1    0    0    -1  
$EndComp
Wire Wire Line
	5980 2750 5680 2750
Wire Wire Line
	4560 4880 4910 4880
Wire Wire Line
	4570 4180 4770 4180
Connection ~ 4770 4180
$Comp
L power:VCC #PWR07
U 1 1
P 5960 4880
F 0 "#PWR07" H 5960 4730 50  0001 C CNN
F 1 "VCC" H 5977 5053 50  0000 C CNN
F 2 "" H 5960 4880 50  0001 C CNN
F 3 "" H 5960 4880 50  0001 C CNN
	1    5960 4880
	1    0    0    -1  
$EndComp
$Comp
L Switch:SW_Reed SW2
U 1 1
P 5110 4880
F 0 "SW2" H 5110 5102 50  0000 C CNN
F 1 "SW_Reed" H 5110 5011 50  0000 C CNN
F 2 "" H 5110 4880 50  0001 C CNN
F 3 "~" H 5110 4880 50  0001 C CNN
	1    5110 4880
	1    0    0    -1  
$EndComp
Wire Wire Line
	4770 4180 4920 4180
Wire Wire Line
	4770 4530 4770 4180
Wire Wire Line
	5020 4530 4770 4530
Wire Wire Line
	5470 4530 5470 4180
Wire Wire Line
	5220 4530 5470 4530
Wire Wire Line
	5320 4180 5470 4180
$Comp
L power:VCC #PWR06
U 1 1
P 5970 4180
F 0 "#PWR06" H 5970 4030 50  0001 C CNN
F 1 "VCC" H 5987 4353 50  0000 C CNN
F 2 "" H 5970 4180 50  0001 C CNN
F 3 "" H 5970 4180 50  0001 C CNN
	1    5970 4180
	1    0    0    -1  
$EndComp
$Comp
L Device:C_Small C9
U 1 1
P 5120 4530
F 0 "C9" V 4891 4530 50  0000 C CNN
F 1 "C_Small" V 4982 4530 50  0000 C CNN
F 2 "" H 5120 4530 50  0001 C CNN
F 3 "~" H 5120 4530 50  0001 C CNN
	1    5120 4530
	0    1    1    0   
$EndComp
$Comp
L Sensor_Optical:LDR03 R15
U 1 1
P 4930 2750
F 0 "R15" V 4605 2750 50  0000 C CNN
F 1 "LDR03" V 4696 2750 50  0000 C CNN
F 2 "OptoDevice:R_LDR_10x8.5mm_P7.6mm_Vertical" V 5105 2750 50  0001 C CNN
F 3 "http://www.elektronica-componenten.nl/WebRoot/StoreNL/Shops/61422969/54F1/BA0C/C664/31B9/2173/C0A8/2AB9/2AEF/LDR03IMP.pdf" H 4930 2700 50  0001 C CNN
	1    4930 2750
	0    1    1    0   
$EndComp
$Comp
L Switch:SW_Push SW4
U 1 1
P 4900 850
F 0 "SW4" H 4900 1135 50  0000 C CNN
F 1 "SW_Push" H 4900 1044 50  0000 C CNN
F 2 "" H 4900 1050 50  0001 C CNN
F 3 "~" H 4900 1050 50  0001 C CNN
	1    4900 850 
	1    0    0    -1  
$EndComp
$Comp
L Switch:SW_Reed SW1
U 1 1
P 5120 4180
F 0 "SW1" H 5120 4402 50  0000 C CNN
F 1 "SW_Reed" H 5120 4311 50  0000 C CNN
F 2 "" H 5120 4180 50  0001 C CNN
F 3 "~" H 5120 4180 50  0001 C CNN
	1    5120 4180
	1    0    0    -1  
$EndComp
Wire Bus Line
	6790 8130 6790 120 
Wire Bus Line
	110  8130 6790 8130
Wire Bus Line
	110  120  6790 120 
NoConn ~ 1320 3780
NoConn ~ 1320 3680
NoConn ~ 2520 3980
NoConn ~ 2520 4080
NoConn ~ 10190 3570
NoConn ~ 10190 3670
NoConn ~ 10190 3770
$Comp
L Adafruit_128x64_Mono_OLED_PCB_v2-eagle-import:SOLDERJUMPERREFLOW_NOPASTE SJ1
U 1 1
P 9790 4270
F 0 "SJ1" H 9690 4150 59  0000 L BNN
F 1 "-" H 9690 4120 59  0000 L BNN
F 2 "Adafruit 128x64 Mono OLED PCB v2:SOLDERJUMPER_REFLOW_NOPASTE" H 9790 4270 50  0001 C CNN
F 3 "" H 9790 4270 50  0001 C CNN
	1    9790 4270
	1    0    0    -1  
$EndComp
Wire Wire Line
	10190 4270 9990 4270
Wire Wire Line
	9590 4270 9480 4270
Wire Wire Line
	9480 4270 9480 4170
Connection ~ 9480 4170
Wire Wire Line
	9480 4170 10190 4170
Text GLabel 8940 4170 0    50   Input ~ 0
SDA-I2C
Wire Wire Line
	8940 4070 10190 4070
Wire Wire Line
	8940 4170 9480 4170
NoConn ~ 10190 3470
NoConn ~ 10190 3370
NoConn ~ 10190 3270
NoConn ~ 10190 2470
NoConn ~ 10190 2570
NoConn ~ 10190 2670
$Comp
L Adafruit_128x64_Mono_OLED_PCB_v2-eagle-import:DISP_OLED_UG-2864HSWEG010.96" U1
U 1 1
P 11190 3770
F 0 "U1" H 10290 5370 50  0000 L BNN
F 1 "UG-2864HSWEG01" H 10290 2070 50  0000 L BNN
F 2 "Adafruit 128x64 Mono OLED PCB v2:UG-2864HSWEG01_0.96IN_WRAPAROUND" H 11190 3770 50  0001 C CNN
F 3 "" H 11190 3770 50  0001 C CNN
	1    11190 3770
	1    0    0    -1  
$EndComp
$Comp
L Adafruit_128x64_Mono_OLED_PCB_v2-eagle-import:GND #U$019
U 1 1
P 10090 5370
F 0 "#U$019" H 10090 5370 50  0001 C CNN
F 1 "GND" H 10030 5270 42  0000 L BNN
F 2 "" H 10090 5370 50  0001 C CNN
F 3 "" H 10090 5370 50  0001 C CNN
	1    10090 5370
	1    0    0    -1  
$EndComp
Wire Wire Line
	10190 5270 10090 5270
NoConn ~ 10190 4870
NoConn ~ 10190 4970
NoConn ~ 10190 5170
NoConn ~ 10190 3070
NoConn ~ 10190 2870
NoConn ~ 10190 2770
$Comp
L Adafruit_128x64_Mono_OLED_PCB_v2-eagle-import:GND #U$01
U 1 1
P 10090 2470
F 0 "#U$01" H 10090 2470 50  0001 C CNN
F 1 "GND" H 10030 2390 42  0000 L BNN
F 2 "" H 10090 2470 50  0001 C CNN
F 3 "" H 10090 2470 50  0001 C CNN
	1    10090 2470
	1    0    0    -1  
$EndComp
Wire Wire Line
	10190 2370 10090 2370
Wire Bus Line
	9495 4600 9495 5380
Wire Bus Line
	9495 5380 7885 5380
Wire Bus Line
	7885 4600 7885 5380
Text Notes 8255 4750 0    80   ~ 16
Bateria - LCD
Wire Bus Line
	7885 4600 9495 4600
Text GLabel 8895 4850 0    50   Input ~ 0
VDD-LCD
$Comp
L Adafruit_128x64_Mono_OLED_PCB_v2-eagle-import:GND #02
U 1 1
P 8895 5250
F 0 "#02" H 8945 5300 50  0001 C CNN
F 1 "GND" H 8973 5288 42  0000 L CNN
F 2 "" H 8895 5250 50  0001 C CNN
F 3 "" H 8895 5250 50  0001 C CNN
	1    8895 5250
	1    0    0    -1  
$EndComp
$Comp
L Device:Battery_Cell BT3
U 1 1
P 8895 5050
F 0 "BT3" H 9013 5146 50  0000 L CNN
F 1 "Battery_Cell" H 9013 5055 50  0000 L CNN
F 2 "" V 8895 5110 50  0001 C CNN
F 3 "~" V 8895 5110 50  0001 C CNN
	1    8895 5050
	1    0    0    -1  
$EndComp
Text GLabel 10190 5070 0    50   Input ~ 0
VDD-LCD
NoConn ~ 10190 3170
NoConn ~ 2520 2980
$EndSCHEMATC
